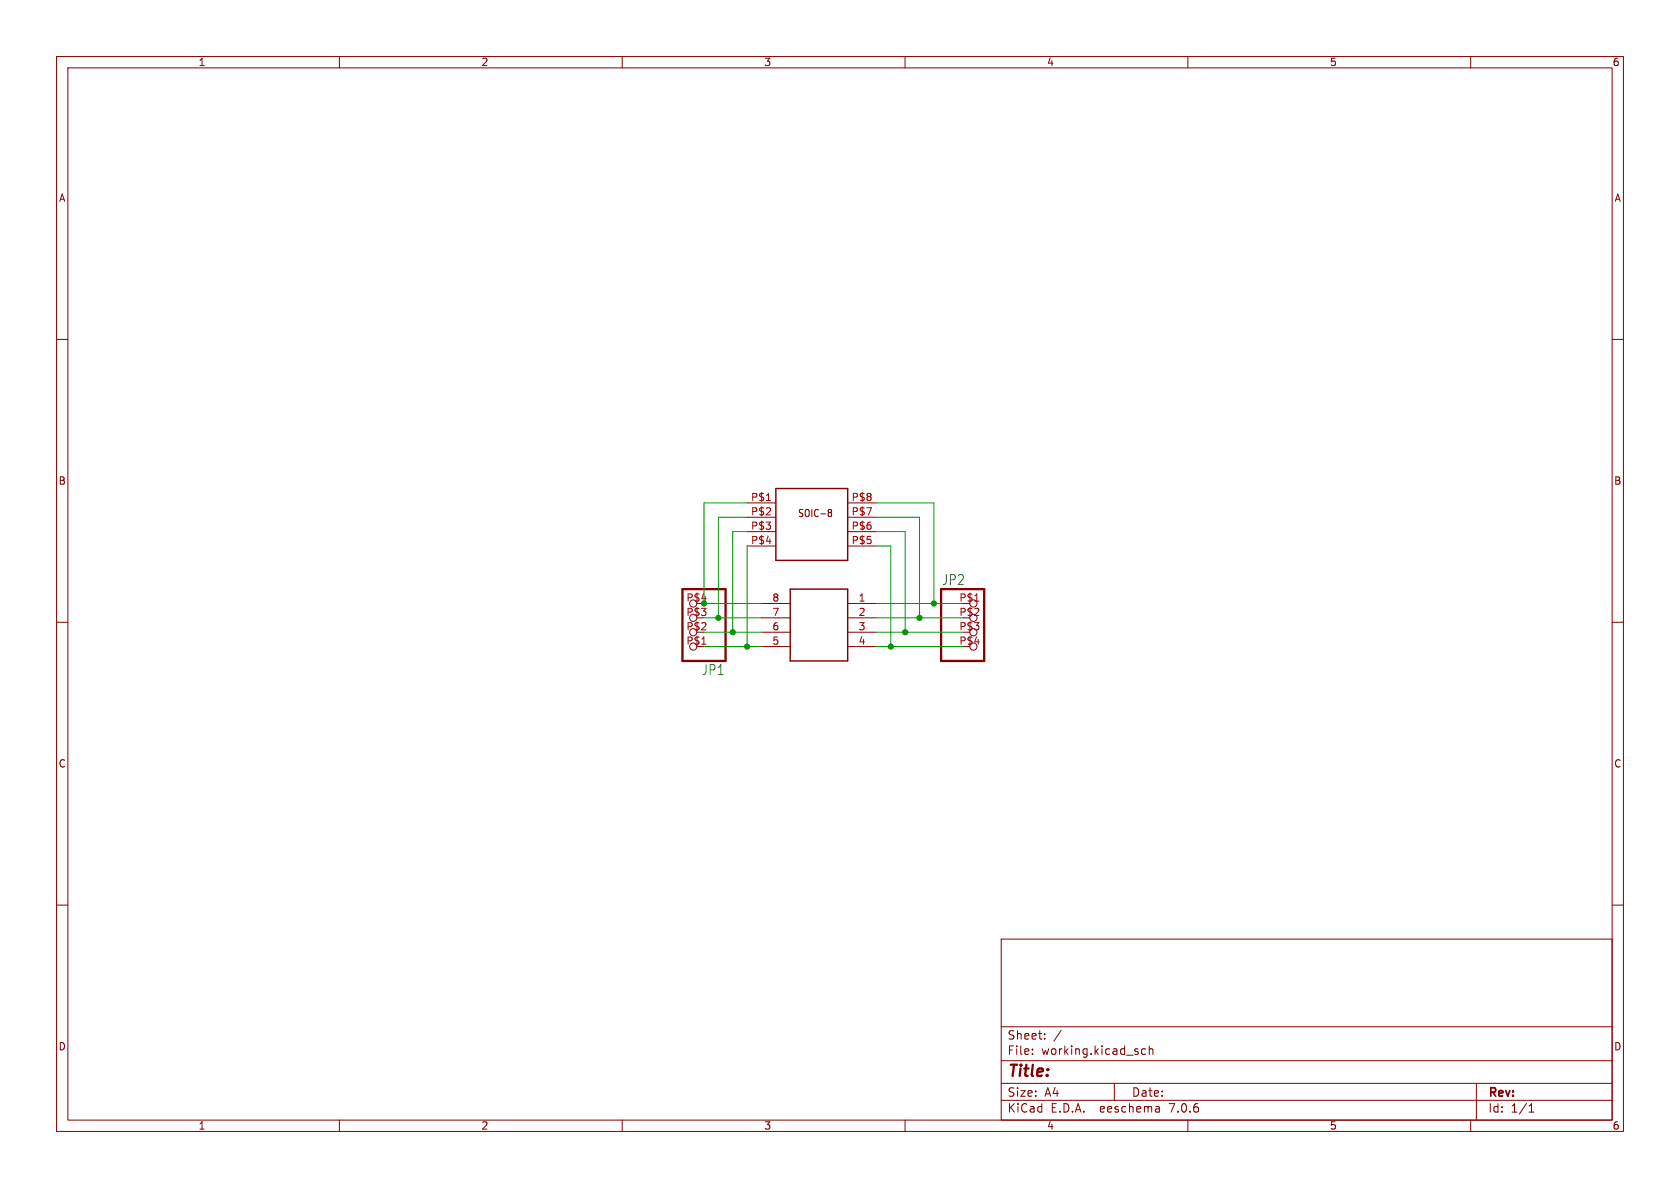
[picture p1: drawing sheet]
(kicad_sch (version 20230121) (generator eeschema)

 (paper "A4")

 (lib_symbols
  (symbol "working-eagle-import:PINHD-1X4THIN" (in_bom yes) (on_board yes)
   (property "Reference" "JP" (at -6.35 8.255 0) (effects (font (size 1.778 1.5113)) (justify left bottom)))
   (property "Value" "" (at -6.35 -7.62 0) (effects (font (size 1.778 1.5113)) (justify left bottom)))
   (property "Footprint" "working:HEADER1X4" (at 0 0 0) (effects (font (size 1.27 1.27)) hide))
   (property "Datasheet" "" (at 0 0 0) (effects (font (size 1.27 1.27)) hide))
   (property "ki_locked" "" (at 0 0 0) (effects (font (size 1.27 1.27))))
   (symbol "PINHD-1X4THIN_1_0"
    (polyline (pts (xy -6.35 -5.08) (xy 1.27 -5.08)) (stroke (width 0.4064) (type solid)) (fill (type none)))
    (polyline (pts (xy -6.35 7.62) (xy -6.35 -5.08)) (stroke (width 0.4064) (type solid)) (fill (type none)))
    (polyline (pts (xy 1.27 -5.08) (xy 1.27 7.62)) (stroke (width 0.4064) (type solid)) (fill (type none)))
    (polyline (pts (xy 1.27 7.62) (xy -6.35 7.62)) (stroke (width 0.4064) (type solid)) (fill (type none)))
    (pin passive inverted (at -2.54 5.08 0) (length 2.54) (name "1" (effects (font (size 0 0)))) (number "P$1" (effects (font (size 1.27 1.27)))))
    (pin passive inverted (at -2.54 2.54 0) (length 2.54) (name "2" (effects (font (size 0 0)))) (number "P$2" (effects (font (size 1.27 1.27)))))
    (pin passive inverted (at -2.54 0 0) (length 2.54) (name "3" (effects (font (size 0 0)))) (number "P$3" (effects (font (size 1.27 1.27)))))
    (pin passive inverted (at -2.54 -2.54 0) (length 2.54) (name "4" (effects (font (size 0 0)))) (number "P$4" (effects (font (size 1.27 1.27)))))))
  (symbol "working-eagle-import:SO-8" (in_bom yes) (on_board yes)
   (property "Reference" "" (at 0 0 0) (effects (font (size 1.27 1.27)) hide))
   (property "Value" "" (at 0 0 0) (effects (font (size 1.27 1.27)) hide))
   (property "Footprint" "working:SO-08NMW" (at 0 0 0) (effects (font (size 1.27 1.27)) hide))
   (property "Datasheet" "" (at 0 0 0) (effects (font (size 1.27 1.27)) hide))
   (property "ki_locked" "" (at 0 0 0) (effects (font (size 1.27 1.27))))
   (symbol "SO-8_1_0"
    (polyline (pts (xy -27.94 10.16) (xy -15.24 10.16)) (stroke (width 0.254) (type solid)) (fill (type none)))
    (polyline (pts (xy -27.94 22.86) (xy -27.94 10.16)) (stroke (width 0.254) (type solid)) (fill (type none)))
    (polyline (pts (xy -15.24 10.16) (xy -15.24 22.86)) (stroke (width 0.254) (type solid)) (fill (type none)))
    (polyline (pts (xy -15.24 22.86) (xy -27.94 22.86)) (stroke (width 0.254) (type solid)) (fill (type none)))
    (text "SOIC-8" (at -25.4 17.78 0) (effects (font (size 1.27 1.0795)) (justify left bottom)))
    (pin bidirectional line (at -10.16 20.32 180) (length 5.08) (name "P$1" (effects (font (size 0 0)))) (number "P$1" (effects (font (size 1.27 1.27)))))
    (pin bidirectional line (at -10.16 17.78 180) (length 5.08) (name "P$2" (effects (font (size 0 0)))) (number "P$2" (effects (font (size 1.27 1.27)))))
    (pin bidirectional line (at -10.16 15.24 180) (length 5.08) (name "P$3" (effects (font (size 0 0)))) (number "P$3" (effects (font (size 1.27 1.27)))))
    (pin bidirectional line (at -10.16 12.7 180) (length 5.08) (name "P$4" (effects (font (size 0 0)))) (number "P$4" (effects (font (size 1.27 1.27)))))
    (pin bidirectional line (at -33.02 12.7 0) (length 5.08) (name "P$5" (effects (font (size 0 0)))) (number "P$5" (effects (font (size 1.27 1.27)))))
    (pin bidirectional line (at -33.02 15.24 0) (length 5.08) (name "P$6" (effects (font (size 0 0)))) (number "P$6" (effects (font (size 1.27 1.27)))))
    (pin bidirectional line (at -33.02 17.78 0) (length 5.08) (name "P$7" (effects (font (size 0 0)))) (number "P$7" (effects (font (size 1.27 1.27)))))
    (pin bidirectional line (at -33.02 20.32 0) (length 5.08) (name "P$8" (effects (font (size 0 0)))) (number "P$8" (effects (font (size 1.27 1.27)))))))
  (symbol "working-eagle-import:TSSOP-8" (in_bom yes) (on_board yes)
   (property "Reference" "" (at 0 0 0) (effects (font (size 1.27 1.27)) hide))
   (property "Value" "" (at 0 0 0) (effects (font (size 1.27 1.27)) hide))
   (property "Footprint" "working:TSSOP-8NM" (at 0 0 0) (effects (font (size 1.27 1.27)) hide))
   (property "Datasheet" "" (at 0 0 0) (effects (font (size 1.27 1.27)) hide))
   (property "ki_locked" "" (at 0 0 0) (effects (font (size 1.27 1.27))))
   (symbol "TSSOP-8_1_0"
    (polyline (pts (xy -5.08 -7.62) (xy -5.08 5.08)) (stroke (width 0.254) (type solid)) (fill (type none)))
    (polyline (pts (xy -5.08 5.08) (xy 5.08 5.08)) (stroke (width 0.254) (type solid)) (fill (type none)))
    (polyline (pts (xy 5.08 -7.62) (xy -5.08 -7.62)) (stroke (width 0.254) (type solid)) (fill (type none)))
    (polyline (pts (xy 5.08 5.08) (xy 5.08 -7.62)) (stroke (width 0.254) (type solid)) (fill (type none)))
    (pin bidirectional line (at -10.16 2.54 0) (length 5.08) (name "P$1" (effects (font (size 0 0)))) (number "1" (effects (font (size 1.27 1.27)))))
    (pin bidirectional line (at -10.16 0 0) (length 5.08) (name "P$2" (effects (font (size 0 0)))) (number "2" (effects (font (size 1.27 1.27)))))
    (pin bidirectional line (at -10.16 -2.54 0) (length 5.08) (name "P$3" (effects (font (size 0 0)))) (number "3" (effects (font (size 1.27 1.27)))))
    (pin bidirectional line (at -10.16 -5.08 0) (length 5.08) (name "P$4" (effects (font (size 0 0)))) (number "4" (effects (font (size 1.27 1.27)))))
    (pin bidirectional line (at 10.16 -5.08 180) (length 5.08) (name "P$5" (effects (font (size 0 0)))) (number "5" (effects (font (size 1.27 1.27)))))
    (pin bidirectional line (at 10.16 -2.54 180) (length 5.08) (name "P$6" (effects (font (size 0 0)))) (number "6" (effects (font (size 1.27 1.27)))))
    (pin bidirectional line (at 10.16 0 180) (length 5.08) (name "P$7" (effects (font (size 0 0)))) (number "7" (effects (font (size 1.27 1.27)))))
    (pin bidirectional line (at 10.16 2.54 180) (length 5.08) (name "P$8" (effects (font (size 0 0)))) (number "8" (effects (font (size 1.27 1.27))))))))

 (junction (at 160.02 111.76) (diameter 0) (color 0 0 0 0))
 (junction (at 129.54 111.76) (diameter 0) (color 0 0 0 0))
 (junction (at 157.48 114.3) (diameter 0) (color 0 0 0 0))
 (junction (at 162.56 109.22) (diameter 0) (color 0 0 0 0))
 (junction (at 165.1 106.68) (diameter 0) (color 0 0 0 0))
 (junction (at 127 109.22) (diameter 0) (color 0 0 0 0))
 (junction (at 132.08 114.3) (diameter 0) (color 0 0 0 0))
 (junction (at 124.46 106.68) (diameter 0) (color 0 0 0 0))

 (wire (pts (xy 154.94 96.52) (xy 157.48 96.52)) (stroke (width 0.1524) (type solid)))
 (wire (pts (xy 127 109.22) (xy 127 91.44)) (stroke (width 0.1524) (type solid)))
 (wire (pts (xy 154.94 91.44) (xy 162.56 91.44)) (stroke (width 0.1524) (type solid)))
 (wire (pts (xy 124.46 106.68) (xy 124.46 88.9)) (stroke (width 0.1524) (type solid)))
 (wire (pts (xy 134.62 114.3) (xy 132.08 114.3)) (stroke (width 0.1524) (type solid)))
 (wire (pts (xy 154.94 114.3) (xy 157.48 114.3)) (stroke (width 0.1524) (type solid)))
 (wire (pts (xy 160.02 111.76) (xy 170.18 111.76)) (stroke (width 0.1524) (type solid)))
 (wire (pts (xy 129.54 111.76) (xy 124.46 111.76)) (stroke (width 0.1524) (type solid)))
 (wire (pts (xy 154.94 93.98) (xy 160.02 93.98)) (stroke (width 0.1524) (type solid)))
 (wire (pts (xy 129.54 111.76) (xy 129.54 93.98)) (stroke (width 0.1524) (type solid)))
 (wire (pts (xy 154.94 111.76) (xy 160.02 111.76)) (stroke (width 0.1524) (type solid)))
 (wire (pts (xy 132.08 114.3) (xy 124.46 114.3)) (stroke (width 0.1524) (type solid)))
 (wire (pts (xy 165.1 106.68) (xy 170.18 106.68)) (stroke (width 0.1524) (type solid)))
 (wire (pts (xy 134.62 109.22) (xy 127 109.22)) (stroke (width 0.1524) (type solid)))
 (wire (pts (xy 154.94 109.22) (xy 162.56 109.22)) (stroke (width 0.1524) (type solid)))
 (wire (pts (xy 124.46 88.9) (xy 132.08 88.9)) (stroke (width 0.1524) (type solid)))
 (wire (pts (xy 157.48 96.52) (xy 157.48 114.3)) (stroke (width 0.1524) (type solid)))
 (wire (pts (xy 124.46 106.68) (xy 134.62 106.68)) (stroke (width 0.1524) (type solid)))
 (wire (pts (xy 154.94 106.68) (xy 165.1 106.68)) (stroke (width 0.1524) (type solid)))
 (wire (pts (xy 129.54 93.98) (xy 132.08 93.98)) (stroke (width 0.1524) (type solid)))
 (wire (pts (xy 160.02 93.98) (xy 160.02 111.76)) (stroke (width 0.1524) (type solid)))
 (wire (pts (xy 162.56 109.22) (xy 170.18 109.22)) (stroke (width 0.1524) (type solid)))
 (wire (pts (xy 165.1 88.9) (xy 165.1 106.68)) (stroke (width 0.1524) (type solid)))
 (wire (pts (xy 132.08 114.3) (xy 132.08 96.52)) (stroke (width 0.1524) (type solid)))
 (wire (pts (xy 154.94 88.9) (xy 165.1 88.9)) (stroke (width 0.1524) (type solid)))
 (wire (pts (xy 162.56 91.44) (xy 162.56 109.22)) (stroke (width 0.1524) (type solid)))
 (wire (pts (xy 129.54 111.76) (xy 134.62 111.76)) (stroke (width 0.1524) (type solid)))
 (wire (pts (xy 157.48 114.3) (xy 170.18 114.3)) (stroke (width 0.1524) (type solid)))
 (wire (pts (xy 127 109.22) (xy 124.46 109.22)) (stroke (width 0.1524) (type solid)))
 (wire (pts (xy 127 91.44) (xy 132.08 91.44)) (stroke (width 0.1524) (type solid)))

 (symbol (lib_id "working-eagle-import:PINHD-1X4THIN") (at 172.72 111.76 0) (unit 1) (in_bom yes) (on_board yes) (dnp no)
  (property "Reference" "JP2" (at 166.37 103.505 0) (effects (font (size 1.778 1.5113)) (justify left bottom)))
  (property "Value" "PINHD-1X4THIN" (at 166.37 119.38 0) (effects (font (size 1.778 1.5113)) (justify left bottom) hide))
  (property "Footprint" "working:HEADER1X4" (at 172.72 111.76 0) (effects (font (size 1.27 1.27)) hide))
  (property "Datasheet" "" (at 172.72 111.76 0) (effects (font (size 1.27 1.27)) hide)) (pin "P$1") (pin "P$2") (pin "P$3") (pin "P$4"))

 (symbol (lib_id "working-eagle-import:SO-8") (at 121.92 109.22 0) (mirror y) (unit 1) (in_bom yes) (on_board yes) (dnp no)
  (property "Reference" "U$1" (at 121.92 109.22 0) (effects (font (size 1.27 1.27)) hide))
  (property "Value" "SO-8" (at 121.92 109.22 0) (effects (font (size 1.27 1.27)) hide))
  (property "Footprint" "working:SO-08NMW" (at 121.92 109.22 0) (effects (font (size 1.27 1.27)) hide))
  (property "Datasheet" "" (at 121.92 109.22 0) (effects (font (size 1.27 1.27)) hide)) (pin "P$1") (pin "P$2") (pin "P$3") (pin "P$4") (pin "P$5") (pin "P$6") (pin "P$7") (pin "P$8"))

 (symbol (lib_id "working-eagle-import:PINHD-1X4THIN") (at 121.92 109.22 180) (unit 1) (in_bom yes) (on_board yes) (dnp no)
  (property "Reference" "JP1" (at 128.27 117.475 0) (effects (font (size 1.778 1.5113)) (justify left bottom)))
  (property "Value" "PINHD-1X4THIN" (at 128.27 101.6 0) (effects (font (size 1.778 1.5113)) (justify left bottom) hide))
  (property "Footprint" "working:HEADER1X4" (at 121.92 109.22 0) (effects (font (size 1.27 1.27)) hide))
  (property "Datasheet" "" (at 121.92 109.22 0) (effects (font (size 1.27 1.27)) hide)) (pin "P$1") (pin "P$2") (pin "P$3") (pin "P$4"))

 (symbol (lib_id "working-eagle-import:TSSOP-8") (at 144.78 109.22 0) (mirror y) (unit 1) (in_bom yes) (on_board yes) (dnp no)
  (property "Reference" "U$2" (at 144.78 109.22 0) (effects (font (size 1.27 1.27)) hide))
  (property "Value" "TSSOP-8" (at 144.78 109.22 0) (effects (font (size 1.27 1.27)) hide))
  (property "Footprint" "working:TSSOP-8NM" (at 144.78 109.22 0) (effects (font (size 1.27 1.27)) hide))
  (property "Datasheet" "" (at 144.78 109.22 0) (effects (font (size 1.27 1.27)) hide)) (pin "1") (pin "2") (pin "3") (pin "4") (pin "5") (pin "6") (pin "7") (pin "8"))

 (sheet_instances (path "" (page "1"))))
